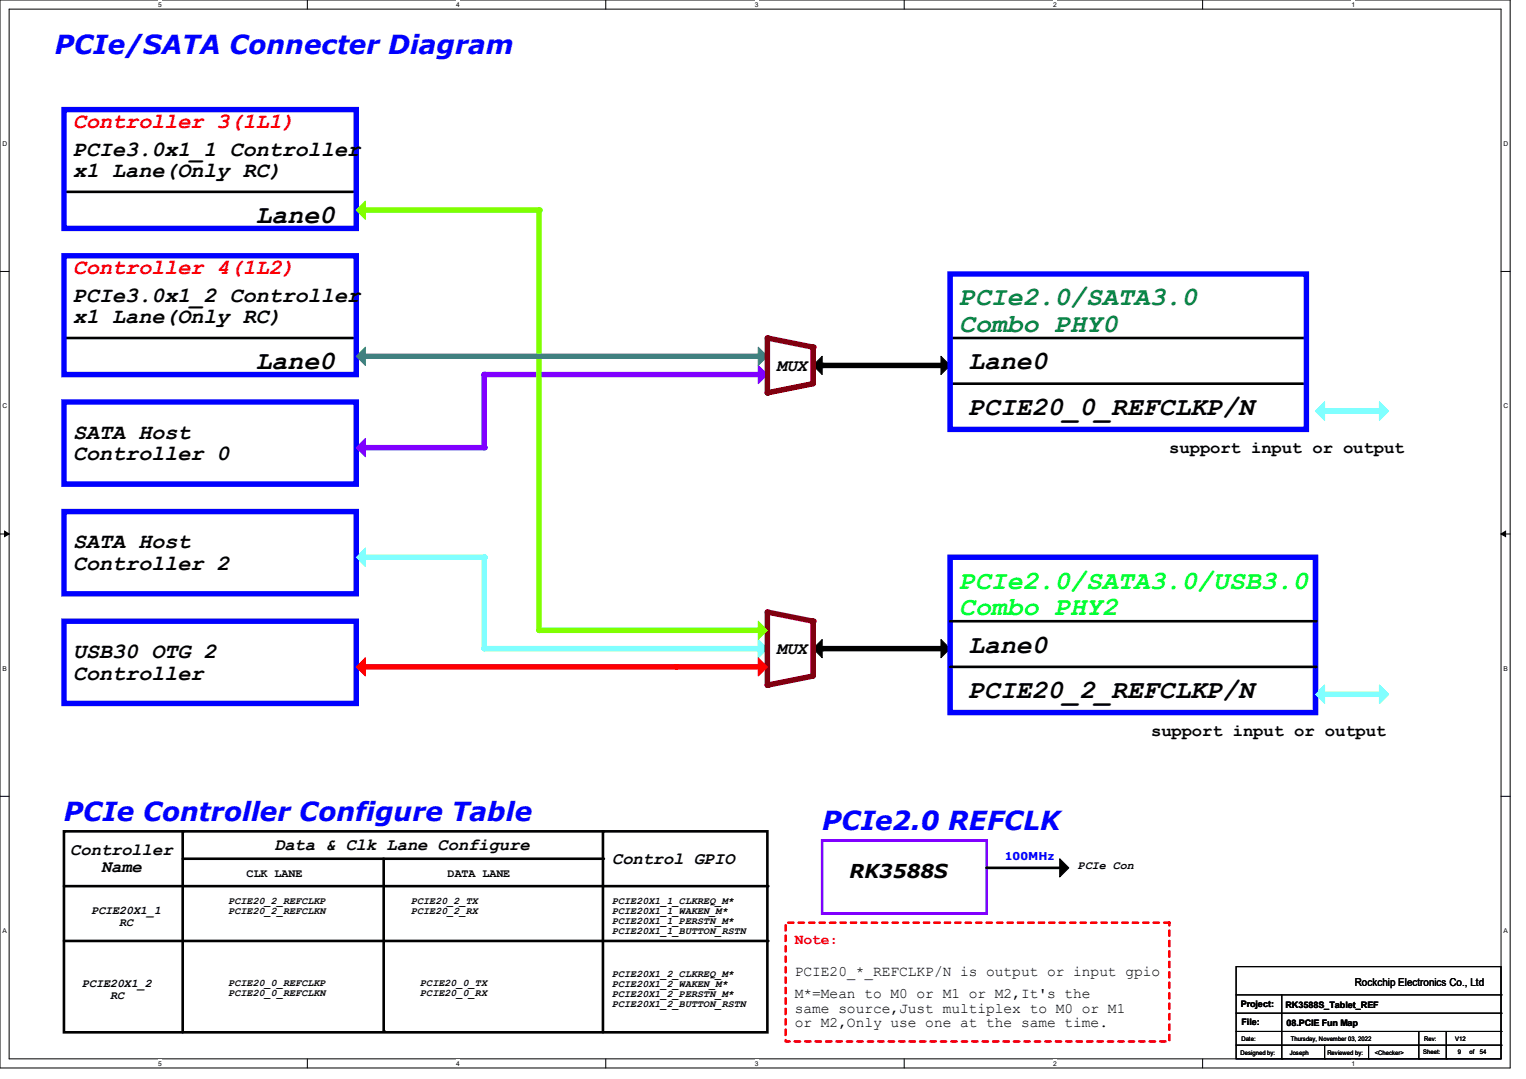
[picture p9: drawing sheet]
<svg xmlns="http://www.w3.org/2000/svg" width="297mm" height="210mm" viewBox="0 0 297 210" stroke-linecap="round" stroke-linejoin="round" font-family="sans-serif">
<path d="M0 0h293.9v207.9h-293.9zM1.8 1.8h290.3v204.3h-290.3z" fill="none" stroke="#000" stroke-width=".19"/>
<g fill="#fff">
<path d="M30.8 .2h.7v1.4h-.7z"/>
<path d="M30.8 206.2h.7v1.4h-.7z"/>
</g>
<path d="M59.8 0v1.8M59.8 206.1v1.8" fill="none" stroke="#000" stroke-width=".19"/>
<g fill="#fff">
<path d="M88.8 .2h.7v1.4h-.7z"/>
<path d="M88.8 206.2h.7v1.4h-.7z"/>
</g>
<path d="M117.9 0v1.8M117.9 206.1v1.8" fill="none" stroke="#000" stroke-width=".19"/>
<g fill="#fff">
<path d="M146.9 .2h.7v1.4h-.7z"/>
<path d="M146.9 206.2h.7v1.4h-.7z"/>
</g>
<path d="M176 0v1.8M176 206.1v1.8" fill="none" stroke="#000" stroke-width=".19"/>
<g fill="#fff">
<path d="M205 .2h.7v1.4h-.7z"/>
<path d="M205 206.2h.7v1.4h-.7z"/>
</g>
<path d="M234.1 0v1.8M234.1 206.1v1.8" fill="none" stroke="#000" stroke-width=".19"/>
<g fill="#fff">
<path d="M263.1 .2h.6v1.4h-.6z"/>
<path d="M263.1 206.2h.6v1.4h-.6z"/>
<path d="M.5 27.3h.9v1.4h-.9z"/>
<path d="M292.6 27.3h.9v1.4h-.9z"/>
<path d="M.5 78.4h.9v1.4h-.9z"/>
<path d="M292.6 78.4h.9v1.4h-.9z"/>
</g>
<path d="M0 52.8h1.8M292.1 52.8h1.8" fill="none" stroke="#000" stroke-width=".19"/>
<g fill="#fff">
<path d="M.5 129.5h.8v1.4h-.8z"/>
<path d="M292.6 129.5h.8v1.4h-.8z"/>
</g>
<path d="M0 103.9h1.8M292.1 103.9h1.8" fill="none" stroke="#000" stroke-width=".19"/>
<path d="M.9 103.4l.9 .5-.9 .5zM292.1 103.9l.9-.5v1z" fill="#000" stroke="#000" stroke-width=".19"/>
<g fill="#fff">
<path d="M.5 180.5h.8v1.4h-.8z"/>
<path d="M292.6 180.5h.8v1.4h-.8z"/>
</g>
<path d="M0 155h1.8M292.1 155h1.8" fill="none" stroke="#000" stroke-width=".19"/>
<path d="M94.2 126.2h53.4" fill="none" stroke="#80ffff" stroke-width="1.1"/>
<circle cx="94.2" cy="126.2" r=".53" fill="#80ffff"/>
<path d="M147.6 124.5l1.8 1.7-1.8 1.8z" fill-rule="evenodd" fill="#0ff" stroke="#0ff" stroke-width=".19"/>
<path d="M94.2 108.5v17.7" fill="none" stroke="#80ffff" stroke-width="1.1"/>
<circle cx="94.2" cy="108.5" r=".53" fill="#80ffff"/>
<path d="M94.2 72.9h53.4" fill="none" stroke="#8000ff" stroke-width="1.1"/>
<circle cx="94.2" cy="72.9" r=".53" fill="#8000ff"/>
<path d="M147.6 71.1l1.8 1.8-1.8 1.8z" fill-rule="evenodd" fill="#8000ff" stroke="#8000ff" stroke-width=".19"/>
<path d="M147.6 67.6l1.8 1.7-1.8 1.8z" fill-rule="evenodd" fill="#408080" stroke="#408080" stroke-width=".19"/>
<path d="M94.2 72.9v14.2" fill="none" stroke="#8000ff" stroke-width="1.1"/>
<circle cx="94.2" cy="72.9" r=".53" fill="#8000ff"/>
<path d="M104.9 40.9v81.8" fill="none" stroke="#80ff00" stroke-width="1.1"/>
<circle cx="104.9" cy="40.9" r=".53" fill="#80ff00"/>
<path d="M160 71.1h23.1M160 126.2h23.1" fill="none" stroke="#000" stroke-width="1.1"/>
<g fill="#000">
<circle cx="160" cy="71.1" r=".53"/>
<circle cx="254.3" cy="74.7" r=".25"/>
<circle cx="160" cy="126.2" r=".53"/>
<circle cx="256" cy="129.8" r=".25"/>
</g>
<g fill="#000" stroke="#000" stroke-width=".19">
<path d="M160 69.3v3.6l-1.8-1.8z" fill-rule="evenodd"/>
<path d="M183.1 69.3l1.8 1.8-1.8 1.8z" fill-rule="evenodd"/>
<path d="M158.2 126.2l1.8-1.7v3.5z" fill-rule="evenodd"/>
<path d="M183.1 124.5l1.8 1.7-1.8 1.8z" fill-rule="evenodd"/>
</g>
<path d="M184.9 74.7h69.4M184.9 129.8h71.1" fill="none" stroke="#000" stroke-width=".51"/>
<path d="M184.9 108.5h71.1v30.2h-71.1z" fill="none" stroke="#00f" stroke-width="1.1"/>
<path d="M256 80l1.8-1.8v3.6z" fill-rule="evenodd" fill="#0ff" stroke="#0ff" stroke-width=".19"/>
<path d="M257.8 80h10.7" fill="none" stroke="#80ffff" stroke-width="1.1"/>
<circle cx="268.5" cy="80" r=".53" fill="#80ffff"/>
<g fill="#0ff" stroke="#0ff" stroke-width=".19">
<path d="M268.5 78.2l1.8 1.8h-1.8h1.8l-1.8 1.8z" fill-rule="evenodd"/>
<path d="M256 135.1l1.8-1.8v3.6z" fill-rule="evenodd"/>
</g>
<path d="M257.8 135.1h10.7" fill="none" stroke="#80ffff" stroke-width="1.1"/>
<circle cx="268.5" cy="135.1" r=".53" fill="#80ffff"/>
<path d="M268.5 133.3l1.8 1.8h-1.8h1.8l-1.8 1.8z" fill-rule="evenodd" fill="#0ff" stroke="#0ff" stroke-width=".19"/>
<path d="M12.4 37.3h56.9M12.4 65.8h56.9M184.9 65.8h69.4M184.9 120.9h71.1" fill="none" stroke="#000" stroke-width=".51"/>
<g fill="#000">
<circle cx="69.3" cy="37.3" r=".25"/>
<circle cx="69.3" cy="65.8" r=".25"/>
<circle cx="254.3" cy="65.8" r=".25"/>
<circle cx="256" cy="120.9" r=".25"/>
</g>
<path d="M12.4 21.3h56.9v23.1h-56.9zM12.4 49.8h56.9v23.1h-56.9zM184.9 53.3h69.4v30.3h-69.4zM12.4 78.2h56.9v16h-56.9zM12.4 99.6h56.9v16h-56.9zM12.4 120.9h56.9v16h-56.9z" fill="none" stroke="#00f" stroke-width="1.1"/>
<path d="M71.1 69.3h76.5" fill="none" stroke="#408080" stroke-width="1.1"/>
<circle cx="147.6" cy="69.3" r=".53" fill="#408080"/>
<path d="M69.3 69.3l1.8-1.7v3.5z" fill-rule="evenodd" fill="#408080" stroke="#408080" stroke-width=".19"/>
<path d="M71.1 87.1h23.1" fill="none" stroke="#8000ff" stroke-width="1.1"/>
<circle cx="94.2" cy="87.1" r=".53" fill="#8000ff"/>
<path d="M69.3 87.1l1.8-1.8v3.6z" fill-rule="evenodd" fill="#8000ff" stroke="#8000ff" stroke-width=".19"/>
<path d="M71.1 108.5h23.1" fill="none" stroke="#80ffff" stroke-width="1.1"/>
<circle cx="94.2" cy="108.5" r=".53" fill="#80ffff"/>
<path d="M69.3 108.5l1.8-1.8v3.5z" fill-rule="evenodd" fill="#0ff" stroke="#0ff" stroke-width=".19"/>
<path d="M71.1 129.8h60.5" fill="none" stroke="#f00" stroke-width="1.1"/>
<circle cx="131.6" cy="129.8" r=".53" fill="#f00"/>
<path d="M69.3 129.8l1.8-1.8v3.6z" fill-rule="evenodd" fill="#f00" stroke="#f00" stroke-width=".19"/>
<path d="M149.4 119.1v14.2" fill="none" stroke="#800000" stroke-width="1.1"/>
<circle cx="149.4" cy="133.3" r=".53" fill="#800000"/>
<path d="M149.4 119.1l8.8 1.8" fill="none" stroke="#800040" stroke-width="1.1"/>
<circle cx="149.4" cy="119.1" r=".53" fill="#800040"/>
<path d="M158.2 120.9v10.7" fill="none" stroke="#800000" stroke-width="1.1"/>
<circle cx="158.2" cy="120.9" r=".53" fill="#800000"/>
<path d="M158.2 131.6l-8.8 1.7" fill="none" stroke="#800000" stroke-width="1.1"/>
<circle cx="149.4" cy="133.3" r=".53" fill="#800000"/>
<path d="M149.4 65.8v10.7" fill="none" stroke="#800000" stroke-width="1.1"/>
<circle cx="149.4" cy="76.5" r=".53" fill="#800000"/>
<path d="M149.4 65.8l8.8 1.8" fill="none" stroke="#800040" stroke-width="1.1"/>
<circle cx="149.4" cy="65.8" r=".53" fill="#800040"/>
<path d="M158.2 67.6v7.1" fill="none" stroke="#800000" stroke-width="1.1"/>
<circle cx="158.2" cy="67.6" r=".53" fill="#800000"/>
<path d="M158.2 74.7l-8.8 1.8" fill="none" stroke="#800000" stroke-width="1.1"/>
<circle cx="149.4" cy="76.5" r=".53" fill="#800000"/>
<path d="M147.6 120.9l1.8 1.8-1.8 1.8z" fill-rule="evenodd" fill="#80ff00" stroke="#80ff00" stroke-width=".19"/>
<path d="M104.9 122.7h42.7" fill="none" stroke="#80ff00" stroke-width="1.1"/>
<circle cx="104.9" cy="122.7" r=".53" fill="#80ff00"/>
<path d="M131.6 129.8h16" fill="none" stroke="#f00" stroke-width="1.1"/>
<circle cx="131.6" cy="129.8" r=".53" fill="#f00"/>
<path d="M147.6 128l1.8 1.8-1.8 1.8z" fill-rule="evenodd" fill="#f00" stroke="#f00" stroke-width=".19"/>
<path d="M69.3 40.9l1.8-1.8v3.6z" fill-rule="evenodd" fill="#80ff00" stroke="#80ff00" stroke-width=".19"/>
<path d="M71.1 40.9h33.8" fill="none" stroke="#80ff00" stroke-width="1.1"/>
<circle cx="104.9" cy="40.9" r=".53" fill="#80ff00"/>
<path d="M12.4 161.8h137v39.1h-137zM12.4 172.5h137M35.6 167.1h81.7M35.6 161.8v39.1M74.7 167.1v33.6M117.3 161.8v39.1M192 168.9h14.2M12.4 183.1h137" fill="none" stroke="#000" stroke-width=".51"/>
<g fill="#000">
<circle cx="35.6" cy="161.8" r=".25"/>
<circle cx="117.3" cy="161.8" r=".25"/>
<circle cx="117.3" cy="167.1" r=".25"/>
<circle cx="149.4" cy="172.5" r=".25"/>
<circle cx="192" cy="168.9" r=".25"/>
<circle cx="149.4" cy="183.1" r=".25"/>
<circle cx="74.7" cy="200.7" r=".25"/>
</g>
<path d="M152.9 179.6h74.7v23.1h-74.7z" fill="none" stroke="#f00" stroke-width=".51" stroke-dasharray="1 1"/>
<path d="M160 163.6h32v14.2h-32z" fill="none" stroke="#8000ff" stroke-width=".51"/>
<path d="M206.2 167.1l1.8 1.8-1.8 1.8z" fill-rule="evenodd" fill="#000" stroke="#000" stroke-width=".19"/>
<g fill="none" stroke="#000" stroke-width=".19">
<path d="M240.6 188.1h51.5v18h-51.5zM240.6 193.6h51.5M240.6 197.2h51.5M249.5 193.6v12.5M292.1 193.6h.1M292.1 197.2h.1M240.6 200.7h51.5M240.6 203.4h51.5M249.5 206.1h.1M257.8 206.1h.1M257.8 203.4v2.7M266.4 206.1h.1"/>
<path d="M266.4 203.4v2.7M276.1 206.1h.1M276.1 200.7v5.4M281.5 206.1h.1M281.5 200.7v5.4M292.1 200.7h.1M292.1 203.4h.1"/>
</g>
<g font-size="5.1" fill="#00f">
<text x="10.7" y="10.5">PCIe/SATA Connecter Diagram</text>
<text x="12.4" y="159.8">PCIe Controller Configure Table</text>
<text x="160" y="161.6">PCIe2.0 REFCLK</text>
</g>
<g font-size="5.1">
<text x="49.8" y="43.4">Lane0</text>
<text x="49.8" y="71.9">Lane0</text>
<text x="188.5" y="71.9">Lane0</text>
<text x="188.5" y="80.8">PCIE20_0_REFCLKP/N</text>
<text x="188.5" y="127">Lane0</text>
<text x="188.5" y="135.9">PCIE20_2_REFCLKP/N</text>
</g>
<g font-size="5.1" fill="#008040">
<text x="186.7" y="59.4">PCIe2.0/SATA3.0</text>
<text x="186.7" y="64.6">Combo PHY0</text>
</g>
<g font-size="5.1" fill="#0f0">
<text x="186.7" y="114.6">PCIe2.0/SATA3.0/USB3.0</text>
<text x="186.7" y="119.7">Combo PHY2</text>
</g>
<g font-size="4.2" fill="#f00">
<text x="14.2" y="24.9">Controller 3(1L1)</text>
<text x="14.2" y="53.4">Controller 4(1L2)</text>
</g>
<g font-size="4.2">
<text x="14.2" y="30.3">PCIe3.0x1_1 Controller</text>
<text x="14.2" y="34.5">x1 Lane(Only RC)</text>
<text x="14.2" y="58.7">PCIe3.0x1_2 Controller</text>
<text x="14.2" y="63">x1 Lane(Only RC)</text>
<text x="14.2" y="85.4">SATA Host</text>
<text x="14.2" y="89.6">Controller 0</text>
<text x="14.2" y="106.7">SATA Host</text>
<text x="14.2" y="111">Controller 2</text>
<text x="14.2" y="128.1">USB30 OTG 2</text>
<text x="14.2" y="132.3">Controller</text>
</g>
<text font-size="3.7" x="165.3" y="170.9">RK3588S</text>
<g font-size="3.3">
<text x="151.1" y="72.2">MUX</text>
<text x="227.6" y="88.1">support input or output</text>
<text x="151.1" y="127.3">MUX</text>
<text x="224" y="143.2">support input or output</text>
<text x="13.7" y="166.4">Controller</text>
<text x="53.3" y="165.4">Data &amp; Clk Lane Configure</text>
<text x="19.7" y="169.8">Name</text>
<text x="119.1" y="168.2">Control GPIO</text>
</g>
<text font-size="2.8" fill="#f00" x="154.7" y="183.7">Note:</text>
<g font-size="2.8">
<text x="154.7" y="190">PCIE20_*_REFCLKP/N is output or input gpio</text>
<text x="154.7" y="194.3">M*=Mean to M0 or M1 or M2,It's the</text>
<text x="154.7" y="197.1">same source,Just multiplex to M0 or M1</text>
<text x="154.7" y="199.9">or M2,Only use one at the same time.</text>
</g>
<g font-size="2.3">
<text x="48" y="170.8">CLK LANE</text>
<text x="87.1" y="170.8">DATA LANE</text>
<text x="209.8" y="169">PCIe Con</text>
<text x="17.8" y="177.9">PCIE20X1_1</text>
<text x="23.2" y="180.2">RC</text>
<text x="16" y="192.2">PCIE20X1_2</text>
<text x="21.4" y="194.4">RC</text>
</g>
<text font-size="2.1" fill="#00f" x="195.6" y="167.5">100MHz</text>
<text font-size="2.1" x="263.7" y="191.9">Rockchip Electronics Co., Ltd</text>
<g font-size="1.9">
<text x="44.4" y="175.9">PCIE20_2_REFCLKP</text>
<text x="44.4" y="177.8">PCIE20_2_REFCLKN</text>
<text x="80" y="175.9">PCIE20_2_TX</text>
<text x="80" y="177.8">PCIE20_2_RX</text>
<text x="119.1" y="175.9">PCIE20X1_1_CLKREQ_M*</text>
<text x="119.1" y="177.8">PCIE20X1_1_WAKEN_M*</text>
<text x="119.1" y="179.8">PCIE20X1_1_PERSTN_M*</text>
<text x="119.1" y="181.7">PCIE20X1_1_BUTTON_RSTN</text>
<text x="44.4" y="191.9">PCIE20_0_REFCLKP</text>
<text x="81.8" y="191.9">PCIE20_0_TX</text>
<text x="119.1" y="190.1">PCIE20X1_2_CLKREQ_M*</text>
<text x="44.4" y="193.8">PCIE20_0_REFCLKN</text>
<text x="81.8" y="193.8">PCIE20_0_RX</text>
<text x="119.1" y="192.1">PCIE20X1_2_WAKEN_M*</text>
<text x="119.1" y="194">PCIE20X1_2_PERSTN_M*</text>
<text x="119.1" y="196">PCIE20X1_2_BUTTON_RSTN</text>
</g>
<g font-size="1.7">
<text x="241.5" y="196">Project:</text>
<text x="250.2" y="196.1">RK3588S_Tablet_REF</text>
<text x="241.6" y="199.5">File:</text>
<text x="250.4" y="199.7">08.PCIE Fun Map</text>
</g>
<g font-size="1.3">
<text x="30.8" y="1.3">5</text>
<text x="88.8" y="1.3">4</text>
<text x="146.9" y="1.3">3</text>
<text x="205" y="1.3">2</text>
<text x="263.1" y="1.3">1</text>
<text x=".5" y="28.4">D</text>
<text x="292.6" y="28.4">D</text>
<text x=".5" y="79.5">C</text>
<text x="292.6" y="79.5">C</text>
<text x=".5" y="130.6">B</text>
<text x="292.6" y="130.6">B</text>
<text x=".5" y="181.7">A</text>
<text x="292.6" y="181.7">A</text>
<text x="30.8" y="207.4">5</text>
<text x="88.8" y="207.4">4</text>
<text x="146.9" y="207.4">3</text>
<text x="205" y="207.4">2</text>
<text x="263.1" y="207.4">1</text>
</g>
<g font-size="1.2">
<text x="241.6" y="202.6">Date:</text>
<text x="251.2" y="202.6">Thursday, November 03, 2022</text>
<text x="277.2" y="202.6">Rev:</text>
<text x="283.2" y="202.6">V12</text>
<text x="241.4" y="205.3">Designed by:</text>
<text x="251" y="205.3">Joseph</text>
<text x="258.3" y="205.3">Reviewed by:</text>
<text x="267.6" y="205.3">&lt;Checker&gt;</text>
<text x="277" y="205.1">Sheet:</text>
<text x="283.7" y="205.1">9</text>
<text x="286" y="205.1">of</text>
<text x="288" y="205.1">54</text>
</g>
</svg>
